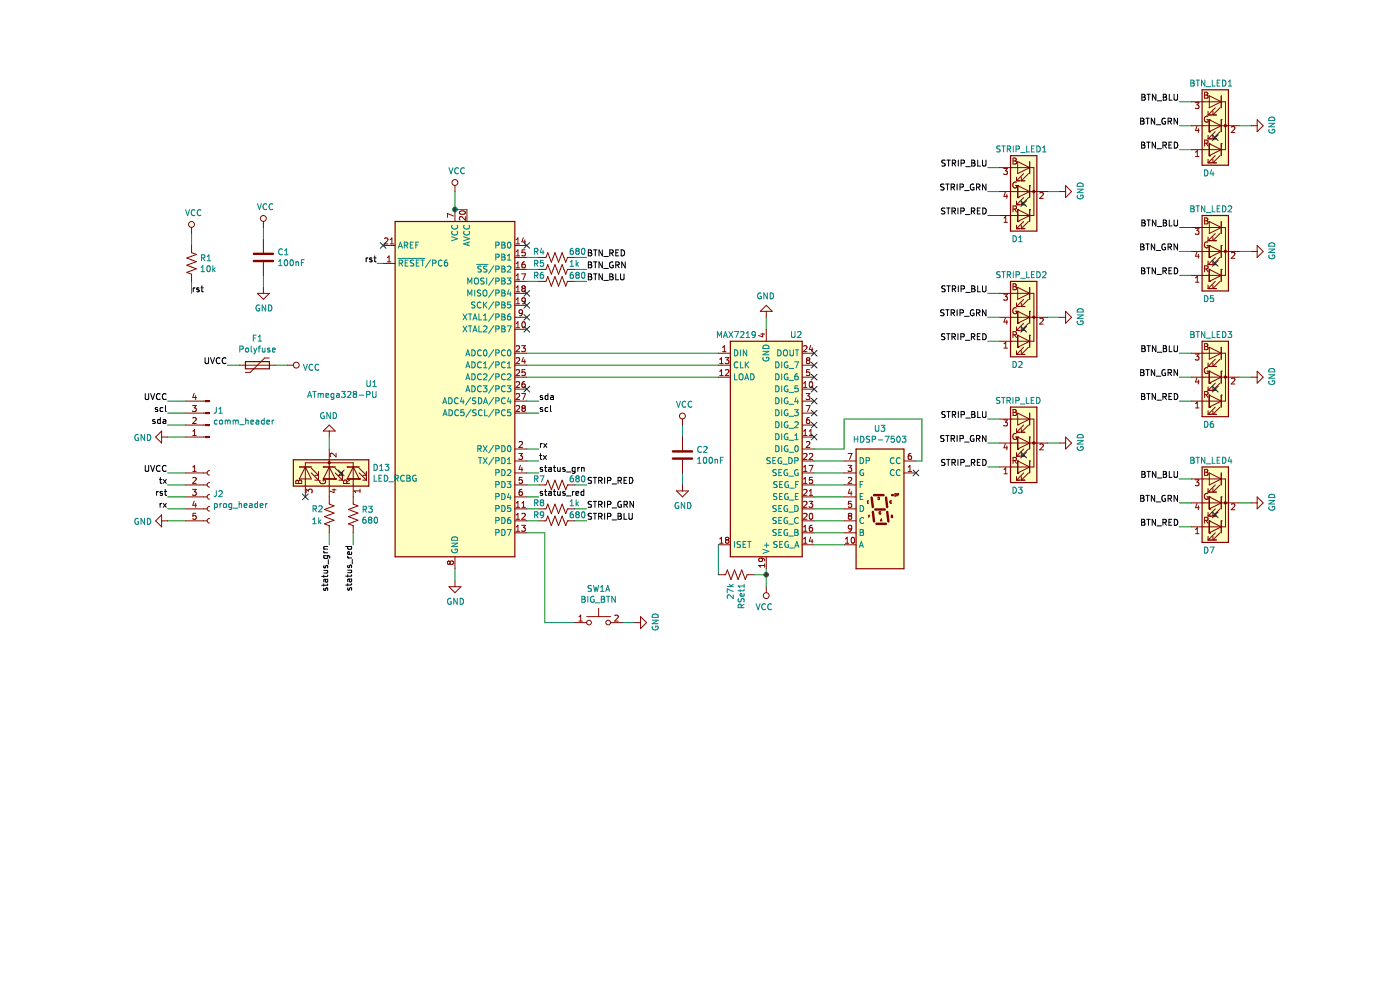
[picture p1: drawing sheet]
EESchema Schematic File Version 4
LIBS:Button-cache
EELAYER 29 0
EELAYER END
$Descr A4 11693 8268
encoding utf-8
Sheet 1 1
Title ""
Date ""
Rev ""
Comp ""
Comment1 ""
Comment2 ""
Comment3 ""
Comment4 ""
$EndDescr
$Comp
L MCU_Microchip_ATmega:ATmega328-PU U1
U 1 1
P 3800 3250
F 0 "U1" H 3156 3296 50  0000 R CNN
F 1 "ATmega328-PU" H 3156 3205 50  0000 R CNN
F 2 "Package_DIP:DIP-28_W7.62mm" H 3800 3250 50  0001 C CIN
F 3 "http://ww1.microchip.com/downloads/en/DeviceDoc/ATmega328_P%20AVR%20MCU%20with%20picoPower%20Technology%20Data%20Sheet%2040001984A.pdf" H 3800 3250 50  0001 C CNN
	1    3800 3250
	1    0    0    -1  
$EndComp
$Comp
L Device:C C1
U 1 1
P 2200 2150
F 0 "C1" H 2315 2196 50  0000 L CNN
F 1 "100nF" H 2315 2105 50  0000 L CNN
F 2 "" H 2238 2000 50  0001 C CNN
F 3 "~" H 2200 2150 50  0001 C CNN
	1    2200 2150
	1    0    0    -1  
$EndComp
Wire Wire Line
	3900 1750 3800 1750
$Comp
L power:VCC #PWR08
U 1 1
P 3800 1600
F 0 "#PWR08" H 3800 1450 50  0001 C CNN
F 1 "VCC" H 3817 1773 50  0000 C CNN
F 2 "" H 3800 1600 50  0001 C CNN
F 3 "" H 3800 1600 50  0001 C CNN
	1    3800 1600
	1    0    0    -1  
$EndComp
$Comp
L power:GND #PWR09
U 1 1
P 3800 4850
F 0 "#PWR09" H 3800 4600 50  0001 C CNN
F 1 "GND" H 3805 4677 50  0000 C CNN
F 2 "" H 3800 4850 50  0001 C CNN
F 3 "" H 3800 4850 50  0001 C CNN
	1    3800 4850
	1    0    0    -1  
$EndComp
Wire Wire Line
	3800 1750 3800 1600
Connection ~ 3800 1750
$Comp
L power:VCC #PWR06
U 1 1
P 2200 1900
F 0 "#PWR06" H 2200 1750 50  0001 C CNN
F 1 "VCC" H 2217 2073 50  0000 C CNN
F 2 "" H 2200 1900 50  0001 C CNN
F 3 "" H 2200 1900 50  0001 C CNN
	1    2200 1900
	1    0    0    -1  
$EndComp
Wire Wire Line
	3800 4850 3800 4750
$Comp
L power:GND #PWR07
U 1 1
P 2200 2400
F 0 "#PWR07" H 2200 2150 50  0001 C CNN
F 1 "GND" H 2205 2227 50  0000 C CNN
F 2 "" H 2200 2400 50  0001 C CNN
F 3 "" H 2200 2400 50  0001 C CNN
	1    2200 2400
	1    0    0    -1  
$EndComp
Wire Wire Line
	2200 2400 2200 2300
Wire Wire Line
	2200 2000 2200 1900
$Comp
L power:VCC #PWR05
U 1 1
P 1600 1950
F 0 "#PWR05" H 1600 1800 50  0001 C CNN
F 1 "VCC" H 1617 2123 50  0000 C CNN
F 2 "" H 1600 1950 50  0001 C CNN
F 3 "" H 1600 1950 50  0001 C CNN
	1    1600 1950
	1    0    0    -1  
$EndComp
Wire Wire Line
	1600 2050 1600 1950
Wire Wire Line
	1600 2350 1600 2450
Text Label 1600 2450 0    50   ~ 0
rst
Wire Wire Line
	3200 2200 3150 2200
Text Label 3150 2200 2    50   ~ 0
rst
$Comp
L Connector:Conn_01x05_Female J2
U 1 1
P 1750 4150
F 0 "J2" H 1778 4176 50  0000 L CNN
F 1 "prog_header" H 1778 4085 50  0000 L CNN
F 2 "" H 1750 4150 50  0001 C CNN
F 3 "~" H 1750 4150 50  0001 C CNN
	1    1750 4150
	1    0    0    -1  
$EndComp
$Comp
L Connector:Conn_01x04_Male J1
U 1 1
P 1750 3550
F 0 "J1" H 1722 3432 50  0000 R CNN
F 1 "comm_header" H 1722 3523 50  0000 R CNN
F 2 "" H 1750 3550 50  0001 C CNN
F 3 "~" H 1750 3550 50  0001 C CNN
	1    1750 3550
	-1   0    0    1   
$EndComp
$Comp
L power:VCC #PWR01
U 1 1
P 2400 3050
F 0 "#PWR01" H 2400 2900 50  0001 C CNN
F 1 "VCC" V 2418 3177 50  0000 L CNN
F 2 "" H 2400 3050 50  0001 C CNN
F 3 "" H 2400 3050 50  0001 C CNN
	1    2400 3050
	0    1    1    0   
$EndComp
$Comp
L power:GND #PWR02
U 1 1
P 1400 3650
F 0 "#PWR02" H 1400 3400 50  0001 C CNN
F 1 "GND" V 1405 3522 50  0000 R CNN
F 2 "" H 1400 3650 50  0001 C CNN
F 3 "" H 1400 3650 50  0001 C CNN
	1    1400 3650
	0    1    1    0   
$EndComp
$Comp
L power:GND #PWR04
U 1 1
P 1400 4350
F 0 "#PWR04" H 1400 4100 50  0001 C CNN
F 1 "GND" V 1405 4222 50  0000 R CNN
F 2 "" H 1400 4350 50  0001 C CNN
F 3 "" H 1400 4350 50  0001 C CNN
	1    1400 4350
	0    1    1    0   
$EndComp
Wire Wire Line
	1550 4150 1400 4150
Wire Wire Line
	1550 3950 1400 3950
Wire Wire Line
	1400 4350 1550 4350
Wire Wire Line
	1550 3650 1400 3650
Wire Wire Line
	1400 3350 1550 3350
Text Label 1400 4150 2    50   ~ 0
rst
Wire Wire Line
	4400 3450 4500 3450
Text Label 4500 3450 0    50   ~ 0
scl
Wire Wire Line
	4400 3750 4500 3750
Text Label 4500 3850 0    50   ~ 0
tx
Text Label 4500 3750 0    50   ~ 0
rx
Wire Wire Line
	4500 3850 4400 3850
Wire Wire Line
	1550 3450 1400 3450
Wire Wire Line
	1400 3550 1550 3550
Wire Wire Line
	1550 4050 1400 4050
Wire Wire Line
	1400 4250 1550 4250
Text Label 1400 3550 2    50   ~ 0
sda
Text Label 1400 3450 2    50   ~ 0
scl
Text Label 1400 4250 2    50   ~ 0
rx
Text Label 1400 4050 2    50   ~ 0
tx
$Comp
L Device:R_US R1
U 1 1
P 1600 2200
F 0 "R1" H 1668 2246 50  0000 L CNN
F 1 "10k" H 1668 2155 50  0000 L CNN
F 2 "" V 1640 2190 50  0001 C CNN
F 3 "~" H 1600 2200 50  0001 C CNN
	1    1600 2200
	1    0    0    -1  
$EndComp
NoConn ~ 3200 2050
Wire Wire Line
	4400 3350 4500 3350
Text Label 4500 3350 0    50   ~ 0
sda
$Comp
L Device:LED_RCBG D13
U 1 1
P 2750 3950
F 0 "D13" V 2704 4310 50  0000 L CNN
F 1 "LED_RCBG" V 2795 4310 50  0000 L CNN
F 2 "" H 2750 3900 50  0001 C CNN
F 3 "~" H 2750 3900 50  0001 C CNN
	1    2750 3950
	0    1    1    0   
$EndComp
NoConn ~ 2550 4150
$Comp
L power:GND #PWR011
U 1 1
P 2750 3650
F 0 "#PWR011" H 2750 3400 50  0001 C CNN
F 1 "GND" H 2755 3477 50  0000 C CNN
F 2 "" H 2750 3650 50  0001 C CNN
F 3 "" H 2750 3650 50  0001 C CNN
	1    2750 3650
	-1   0    0    1   
$EndComp
Wire Wire Line
	2750 3650 2750 3750
Wire Wire Line
	2750 4450 2750 4550
Wire Wire Line
	2950 4450 2950 4550
Wire Wire Line
	4400 3950 4500 3950
Wire Wire Line
	4400 4150 4500 4150
Text Label 4500 3950 0    50   ~ 0
status_grn
Text Label 4500 4150 0    50   ~ 0
status_red
Text Label 2750 4550 3    50   ~ 0
status_grn
Text Label 2950 4550 3    50   ~ 0
status_red
NoConn ~ 4400 2450
NoConn ~ 4400 2550
NoConn ~ 4400 2650
NoConn ~ 4400 2750
NoConn ~ 4400 3250
$Comp
L Device:R_US R2
U 1 1
P 2750 4300
F 0 "R2" H 2600 4350 50  0000 L CNN
F 1 "1k" H 2600 4250 50  0000 L CNN
F 2 "" V 2790 4290 50  0001 C CNN
F 3 "~" H 2750 4300 50  0001 C CNN
	1    2750 4300
	1    0    0    -1  
$EndComp
$Comp
L Device:R_US R3
U 1 1
P 2950 4300
F 0 "R3" H 3018 4346 50  0000 L CNN
F 1 "680" H 3018 4255 50  0000 L CNN
F 2 "" V 2990 4290 50  0001 C CNN
F 3 "~" H 2950 4300 50  0001 C CNN
	1    2950 4300
	1    0    0    -1  
$EndComp
$Comp
L Driver_LED:MAX7219 U?
U 1 1
P 6400 3750
AR Path="/5F675A05/5F67D59D" Ref="U?"  Part="1" 
AR Path="/5F67D59D" Ref="U2"  Part="1" 
F 0 "U2" H 6650 2800 50  0000 C CNN
F 1 "MAX7219" H 6150 2800 50  0000 C CNN
F 2 "" H 6350 3800 50  0001 C CNN
F 3 "https://datasheets.maximintegrated.com/en/ds/MAX7219-MAX7221.pdf" H 6450 3600 50  0001 C CNN
	1    6400 3750
	1    0    0    1   
$EndComp
$Comp
L Device:R_US RSet?
U 1 1
P 6150 4800
AR Path="/5F675A05/5F67D5A3" Ref="RSet?"  Part="1" 
AR Path="/5F67D5A3" Ref="RSet1"  Part="1" 
F 0 "RSet1" H 6218 4846 50  0000 L CNN
F 1 "27k" H 6218 4755 50  0000 L CNN
F 2 "" V 6190 4790 50  0001 C CNN
F 3 "~" H 6150 4800 50  0001 C CNN
	1    6150 4800
	0    1    1    0   
$EndComp
Wire Wire Line
	4400 2950 6000 2950
Wire Wire Line
	6000 3050 4400 3050
Wire Wire Line
	4400 3150 6000 3150
$Comp
L power:GND #PWR?
U 1 1
P 6400 2650
AR Path="/5F675A05/5F67D5AC" Ref="#PWR?"  Part="1" 
AR Path="/5F67D5AC" Ref="#PWR015"  Part="1" 
F 0 "#PWR015" H 6400 2400 50  0001 C CNN
F 1 "GND" H 6405 2477 50  0000 C CNN
F 2 "" H 6400 2650 50  0001 C CNN
F 3 "" H 6400 2650 50  0001 C CNN
	1    6400 2650
	-1   0    0    1   
$EndComp
Wire Wire Line
	6400 2650 6400 2750
Wire Wire Line
	6400 4750 6400 4800
Wire Wire Line
	6000 4800 6000 4550
Wire Wire Line
	6300 4800 6400 4800
$Comp
L Device:C C?
U 1 1
P 5700 3800
AR Path="/5F675A05/5F67D5B8" Ref="C?"  Part="1" 
AR Path="/5F67D5B8" Ref="C2"  Part="1" 
F 0 "C2" H 5815 3846 50  0000 L CNN
F 1 "100nF" H 5815 3755 50  0000 L CNN
F 2 "" H 5738 3650 50  0001 C CNN
F 3 "~" H 5700 3800 50  0001 C CNN
	1    5700 3800
	1    0    0    -1  
$EndComp
$Comp
L power:VCC #PWR?
U 1 1
P 5700 3550
AR Path="/5F675A05/5F67D5BE" Ref="#PWR?"  Part="1" 
AR Path="/5F67D5BE" Ref="#PWR013"  Part="1" 
F 0 "#PWR013" H 5700 3400 50  0001 C CNN
F 1 "VCC" H 5717 3723 50  0000 C CNN
F 2 "" H 5700 3550 50  0001 C CNN
F 3 "" H 5700 3550 50  0001 C CNN
	1    5700 3550
	1    0    0    -1  
$EndComp
$Comp
L power:GND #PWR?
U 1 1
P 5700 4050
AR Path="/5F675A05/5F67D5C4" Ref="#PWR?"  Part="1" 
AR Path="/5F67D5C4" Ref="#PWR014"  Part="1" 
F 0 "#PWR014" H 5700 3800 50  0001 C CNN
F 1 "GND" H 5705 3877 50  0000 C CNN
F 2 "" H 5700 4050 50  0001 C CNN
F 3 "" H 5700 4050 50  0001 C CNN
	1    5700 4050
	1    0    0    -1  
$EndComp
Wire Wire Line
	5700 4050 5700 3950
Wire Wire Line
	5700 3550 5700 3650
NoConn ~ 2850 3950
$Comp
L Device:LED_RCBG D4
U 1 1
P 10150 1050
F 0 "D4" H 10150 1450 50  0000 L CNN
F 1 "BTN_LED1" H 10000 700 50  0000 L CNN
F 2 "" H 10150 1000 50  0001 C CNN
F 3 "~" H 10150 1000 50  0001 C CNN
	1    10150 1050
	-1   0    0    1   
$EndComp
$Comp
L power:GND #PWR020
U 1 1
P 10450 1050
F 0 "#PWR020" H 10450 800 50  0001 C CNN
F 1 "GND" H 10455 877 50  0000 C CNN
F 2 "" H 10450 1050 50  0001 C CNN
F 3 "" H 10450 1050 50  0001 C CNN
	1    10450 1050
	0    -1   -1   0   
$EndComp
Wire Wire Line
	10450 1050 10350 1050
NoConn ~ 10150 1150
$Comp
L Device:LED_RCBG D5
U 1 1
P 10150 2100
F 0 "D5" H 10150 2500 50  0000 L CNN
F 1 "BTN_LED2" H 10000 1750 50  0000 L CNN
F 2 "" H 10150 2050 50  0001 C CNN
F 3 "~" H 10150 2050 50  0001 C CNN
	1    10150 2100
	-1   0    0    1   
$EndComp
$Comp
L power:GND #PWR021
U 1 1
P 10450 2100
F 0 "#PWR021" H 10450 1850 50  0001 C CNN
F 1 "GND" H 10455 1927 50  0000 C CNN
F 2 "" H 10450 2100 50  0001 C CNN
F 3 "" H 10450 2100 50  0001 C CNN
	1    10450 2100
	0    -1   -1   0   
$EndComp
Wire Wire Line
	10450 2100 10350 2100
NoConn ~ 10150 2200
$Comp
L Device:LED_RCBG D6
U 1 1
P 10150 3150
F 0 "D6" H 10150 3550 50  0000 L CNN
F 1 "BTN_LED3" H 10000 2800 50  0000 L CNN
F 2 "" H 10150 3100 50  0001 C CNN
F 3 "~" H 10150 3100 50  0001 C CNN
	1    10150 3150
	-1   0    0    1   
$EndComp
$Comp
L power:GND #PWR022
U 1 1
P 10450 3150
F 0 "#PWR022" H 10450 2900 50  0001 C CNN
F 1 "GND" H 10455 2977 50  0000 C CNN
F 2 "" H 10450 3150 50  0001 C CNN
F 3 "" H 10450 3150 50  0001 C CNN
	1    10450 3150
	0    -1   -1   0   
$EndComp
Wire Wire Line
	10450 3150 10350 3150
NoConn ~ 10150 3250
$Comp
L Device:LED_RCBG D7
U 1 1
P 10150 4200
F 0 "D7" H 10150 4600 50  0000 L CNN
F 1 "BTN_LED4" H 10000 3850 50  0000 L CNN
F 2 "" H 10150 4150 50  0001 C CNN
F 3 "~" H 10150 4150 50  0001 C CNN
	1    10150 4200
	-1   0    0    1   
$EndComp
$Comp
L power:GND #PWR023
U 1 1
P 10450 4200
F 0 "#PWR023" H 10450 3950 50  0001 C CNN
F 1 "GND" H 10455 4027 50  0000 C CNN
F 2 "" H 10450 4200 50  0001 C CNN
F 3 "" H 10450 4200 50  0001 C CNN
	1    10450 4200
	0    -1   -1   0   
$EndComp
Wire Wire Line
	10450 4200 10350 4200
NoConn ~ 10150 4300
$Comp
L Device:LED_RCBG D1
U 1 1
P 8550 1600
F 0 "D1" H 8550 2000 50  0000 L CNN
F 1 "STRIP_LED1" H 8350 1250 50  0000 L CNN
F 2 "" H 8550 1550 50  0001 C CNN
F 3 "~" H 8550 1550 50  0001 C CNN
	1    8550 1600
	-1   0    0    1   
$EndComp
$Comp
L power:GND #PWR017
U 1 1
P 8850 1600
F 0 "#PWR017" H 8850 1350 50  0001 C CNN
F 1 "GND" H 8855 1427 50  0000 C CNN
F 2 "" H 8850 1600 50  0001 C CNN
F 3 "" H 8850 1600 50  0001 C CNN
	1    8850 1600
	0    -1   -1   0   
$EndComp
Wire Wire Line
	8850 1600 8750 1600
NoConn ~ 8550 1700
$Comp
L Device:LED_RCBG D2
U 1 1
P 8550 2650
F 0 "D2" H 8550 3050 50  0000 L CNN
F 1 "STRIP_LED2" H 8350 2300 50  0000 L CNN
F 2 "" H 8550 2600 50  0001 C CNN
F 3 "~" H 8550 2600 50  0001 C CNN
	1    8550 2650
	-1   0    0    1   
$EndComp
$Comp
L power:GND #PWR018
U 1 1
P 8850 2650
F 0 "#PWR018" H 8850 2400 50  0001 C CNN
F 1 "GND" H 8855 2477 50  0000 C CNN
F 2 "" H 8850 2650 50  0001 C CNN
F 3 "" H 8850 2650 50  0001 C CNN
	1    8850 2650
	0    -1   -1   0   
$EndComp
Wire Wire Line
	8850 2650 8750 2650
NoConn ~ 8550 2750
$Comp
L Device:LED_RCBG D3
U 1 1
P 8550 3700
F 0 "D3" H 8550 4100 50  0000 L CNN
F 1 "STRIP_LED" H 8400 3350 50  0000 L CNN
F 2 "" H 8550 3650 50  0001 C CNN
F 3 "~" H 8550 3650 50  0001 C CNN
	1    8550 3700
	-1   0    0    1   
$EndComp
$Comp
L power:GND #PWR019
U 1 1
P 8850 3700
F 0 "#PWR019" H 8850 3450 50  0001 C CNN
F 1 "GND" H 8855 3527 50  0000 C CNN
F 2 "" H 8850 3700 50  0001 C CNN
F 3 "" H 8850 3700 50  0001 C CNN
	1    8850 3700
	0    -1   -1   0   
$EndComp
Wire Wire Line
	8850 3700 8750 3700
NoConn ~ 8550 3800
$Comp
L Device:R_US R7
U 1 1
P 4650 4050
F 0 "R7" V 4600 3850 50  0000 L CNN
F 1 "680" V 4600 4150 50  0000 L CNN
F 2 "" V 4690 4040 50  0001 C CNN
F 3 "~" H 4650 4050 50  0001 C CNN
	1    4650 4050
	0    1    1    0   
$EndComp
$Comp
L Device:R_US R8
U 1 1
P 4650 4250
F 0 "R8" V 4600 4050 50  0000 L CNN
F 1 "1k" V 4600 4350 50  0000 L CNN
F 2 "" V 4690 4240 50  0001 C CNN
F 3 "~" H 4650 4250 50  0001 C CNN
	1    4650 4250
	0    1    1    0   
$EndComp
$Comp
L Device:R_US R9
U 1 1
P 4650 4350
F 0 "R9" V 4600 4150 50  0000 L CNN
F 1 "680" V 4600 4450 50  0000 L CNN
F 2 "" V 4690 4340 50  0001 C CNN
F 3 "~" H 4650 4350 50  0001 C CNN
	1    4650 4350
	0    1    1    0   
$EndComp
$Comp
L Device:R_US R4
U 1 1
P 4650 2150
F 0 "R4" V 4600 1950 50  0000 L CNN
F 1 "680" V 4600 2250 50  0000 L CNN
F 2 "" V 4690 2140 50  0001 C CNN
F 3 "~" H 4650 2150 50  0001 C CNN
	1    4650 2150
	0    1    1    0   
$EndComp
$Comp
L Device:R_US R5
U 1 1
P 4650 2250
F 0 "R5" V 4600 2050 50  0000 L CNN
F 1 "1k" V 4600 2350 50  0000 L CNN
F 2 "" V 4690 2240 50  0001 C CNN
F 3 "~" H 4650 2250 50  0001 C CNN
	1    4650 2250
	0    1    1    0   
$EndComp
$Comp
L Device:R_US R6
U 1 1
P 4650 2350
F 0 "R6" V 4600 2150 50  0000 L CNN
F 1 "680" V 4600 2450 50  0000 L CNN
F 2 "" V 4690 2340 50  0001 C CNN
F 3 "~" H 4650 2350 50  0001 C CNN
	1    4650 2350
	0    1    1    0   
$EndComp
Wire Wire Line
	4500 4050 4400 4050
Wire Wire Line
	4400 4250 4500 4250
Wire Wire Line
	4500 4350 4400 4350
Wire Wire Line
	4400 2150 4500 2150
Wire Wire Line
	4500 2250 4400 2250
Wire Wire Line
	4500 2350 4400 2350
Wire Wire Line
	4900 2150 4800 2150
Wire Wire Line
	4900 2250 4800 2250
Wire Wire Line
	4900 2350 4800 2350
Wire Wire Line
	4900 4050 4800 4050
Wire Wire Line
	4900 4250 4800 4250
Wire Wire Line
	4900 4350 4800 4350
Text Label 4900 2150 0    50   ~ 0
BTN_RED
Text Label 4900 2250 0    50   ~ 0
BTN_GRN
Text Label 4900 2350 0    50   ~ 0
BTN_BLU
Text Label 4900 4050 0    50   ~ 0
STRIP_RED
Text Label 4900 4250 0    50   ~ 0
STRIP_GRN
Text Label 4900 4350 0    50   ~ 0
STRIP_BLU
Wire Wire Line
	9850 850  9950 850 
Wire Wire Line
	9850 1050 9950 1050
Wire Wire Line
	9850 1250 9950 1250
Wire Wire Line
	9850 1900 9950 1900
Wire Wire Line
	9850 2100 9950 2100
Wire Wire Line
	9850 2300 9950 2300
Wire Wire Line
	9850 2950 9950 2950
Wire Wire Line
	9850 3150 9950 3150
Wire Wire Line
	9850 3350 9950 3350
Wire Wire Line
	9850 4000 9950 4000
Wire Wire Line
	9850 4200 9950 4200
Wire Wire Line
	9850 4400 9950 4400
Wire Wire Line
	8250 3500 8350 3500
Wire Wire Line
	8250 3700 8350 3700
Wire Wire Line
	8250 3900 8350 3900
Wire Wire Line
	8250 2450 8350 2450
Wire Wire Line
	8250 2650 8350 2650
Wire Wire Line
	8250 2850 8350 2850
Wire Wire Line
	8250 1400 8350 1400
Wire Wire Line
	8250 1600 8350 1600
Wire Wire Line
	8250 1800 8350 1800
Text Label 9850 1250 2    50   ~ 0
BTN_RED
Text Label 9850 1050 2    50   ~ 0
BTN_GRN
Text Label 9850 850  2    50   ~ 0
BTN_BLU
Text Label 9850 2300 2    50   ~ 0
BTN_RED
Text Label 9850 2100 2    50   ~ 0
BTN_GRN
Text Label 9850 1900 2    50   ~ 0
BTN_BLU
Text Label 9850 3350 2    50   ~ 0
BTN_RED
Text Label 9850 3150 2    50   ~ 0
BTN_GRN
Text Label 9850 2950 2    50   ~ 0
BTN_BLU
Text Label 9850 4400 2    50   ~ 0
BTN_RED
Text Label 9850 4200 2    50   ~ 0
BTN_GRN
Text Label 9850 4000 2    50   ~ 0
BTN_BLU
Text Label 8250 1800 2    50   ~ 0
STRIP_RED
Text Label 8250 1600 2    50   ~ 0
STRIP_GRN
Text Label 8250 1400 2    50   ~ 0
STRIP_BLU
Text Label 8250 2850 2    50   ~ 0
STRIP_RED
Text Label 8250 2650 2    50   ~ 0
STRIP_GRN
Text Label 8250 2450 2    50   ~ 0
STRIP_BLU
Text Label 8250 3900 2    50   ~ 0
STRIP_RED
Text Label 8250 3700 2    50   ~ 0
STRIP_GRN
Text Label 8250 3500 2    50   ~ 0
STRIP_BLU
$Comp
L Switch:SW_Push_Dual_x2 SW1
U 1 1
P 5000 5200
F 0 "SW1" H 5000 5485 50  0000 C CNN
F 1 "BIG_BTN" H 5000 5394 50  0000 C CNN
F 2 "" H 5000 5400 50  0001 C CNN
F 3 "~" H 5000 5400 50  0001 C CNN
	1    5000 5200
	1    0    0    -1  
$EndComp
$Comp
L power:GND #PWR010
U 1 1
P 5300 5200
F 0 "#PWR010" H 5300 4950 50  0001 C CNN
F 1 "GND" H 5305 5027 50  0000 C CNN
F 2 "" H 5300 5200 50  0001 C CNN
F 3 "" H 5300 5200 50  0001 C CNN
	1    5300 5200
	0    -1   -1   0   
$EndComp
$Comp
L power:VCC #PWR016
U 1 1
P 6400 4900
F 0 "#PWR016" H 6400 4750 50  0001 C CNN
F 1 "VCC" H 6417 5073 50  0000 C CNN
F 2 "" H 6400 4900 50  0001 C CNN
F 3 "" H 6400 4900 50  0001 C CNN
	1    6400 4900
	-1   0    0    1   
$EndComp
Wire Wire Line
	6400 4900 6400 4800
Connection ~ 6400 4800
Wire Wire Line
	5300 5200 5200 5200
Wire Wire Line
	4400 4450 4550 4450
Wire Wire Line
	4550 4450 4550 5200
Wire Wire Line
	4550 5200 4800 5200
$Comp
L Display_Character:HDSP-7503 U3
U 1 1
P 7350 4250
F 0 "U3" H 7350 3583 50  0000 C CNN
F 1 "HDSP-7503" H 7350 3674 50  0000 C CNN
F 2 "Display_7Segment:HDSP-A151" H 7350 3700 50  0001 C CNN
F 3 "https://docs.broadcom.com/docs/AV02-2553EN" H 6950 4800 50  0001 C CNN
	1    7350 4250
	1    0    0    1   
$EndComp
Wire Wire Line
	6800 3850 7050 3850
Wire Wire Line
	7050 3950 6800 3950
Wire Wire Line
	6800 4050 7050 4050
Wire Wire Line
	7050 4150 6800 4150
Wire Wire Line
	6800 4250 7050 4250
Wire Wire Line
	7050 4350 6800 4350
Wire Wire Line
	6800 4450 7050 4450
Wire Wire Line
	7050 4550 6800 4550
Wire Wire Line
	6800 3750 7050 3750
Wire Wire Line
	7050 3750 7050 3500
Wire Wire Line
	7050 3500 7700 3500
Wire Wire Line
	7700 3500 7700 3850
Wire Wire Line
	7700 3850 7650 3850
NoConn ~ 7650 3950
NoConn ~ 6800 3650
NoConn ~ 6800 3550
NoConn ~ 6800 3450
NoConn ~ 6800 3350
NoConn ~ 6800 3250
NoConn ~ 6800 3150
NoConn ~ 6800 3050
NoConn ~ 6800 2950
NoConn ~ 4400 2050
$Comp
L Device:Polyfuse F1
U 1 1
P 2150 3050
F 0 "F1" V 1925 3050 50  0000 C CNN
F 1 "Polyfuse" V 2016 3050 50  0000 C CNN
F 2 "" H 2200 2850 50  0001 L CNN
F 3 "~" H 2150 3050 50  0001 C CNN
	1    2150 3050
	0    1    1    0   
$EndComp
Wire Wire Line
	2300 3050 2400 3050
Wire Wire Line
	1900 3050 2000 3050
Text Label 1900 3050 2    50   ~ 0
UVCC
Text Label 1400 3350 2    50   ~ 0
UVCC
Text Label 1400 3950 2    50   ~ 0
UVCC
$EndSCHEMATC
